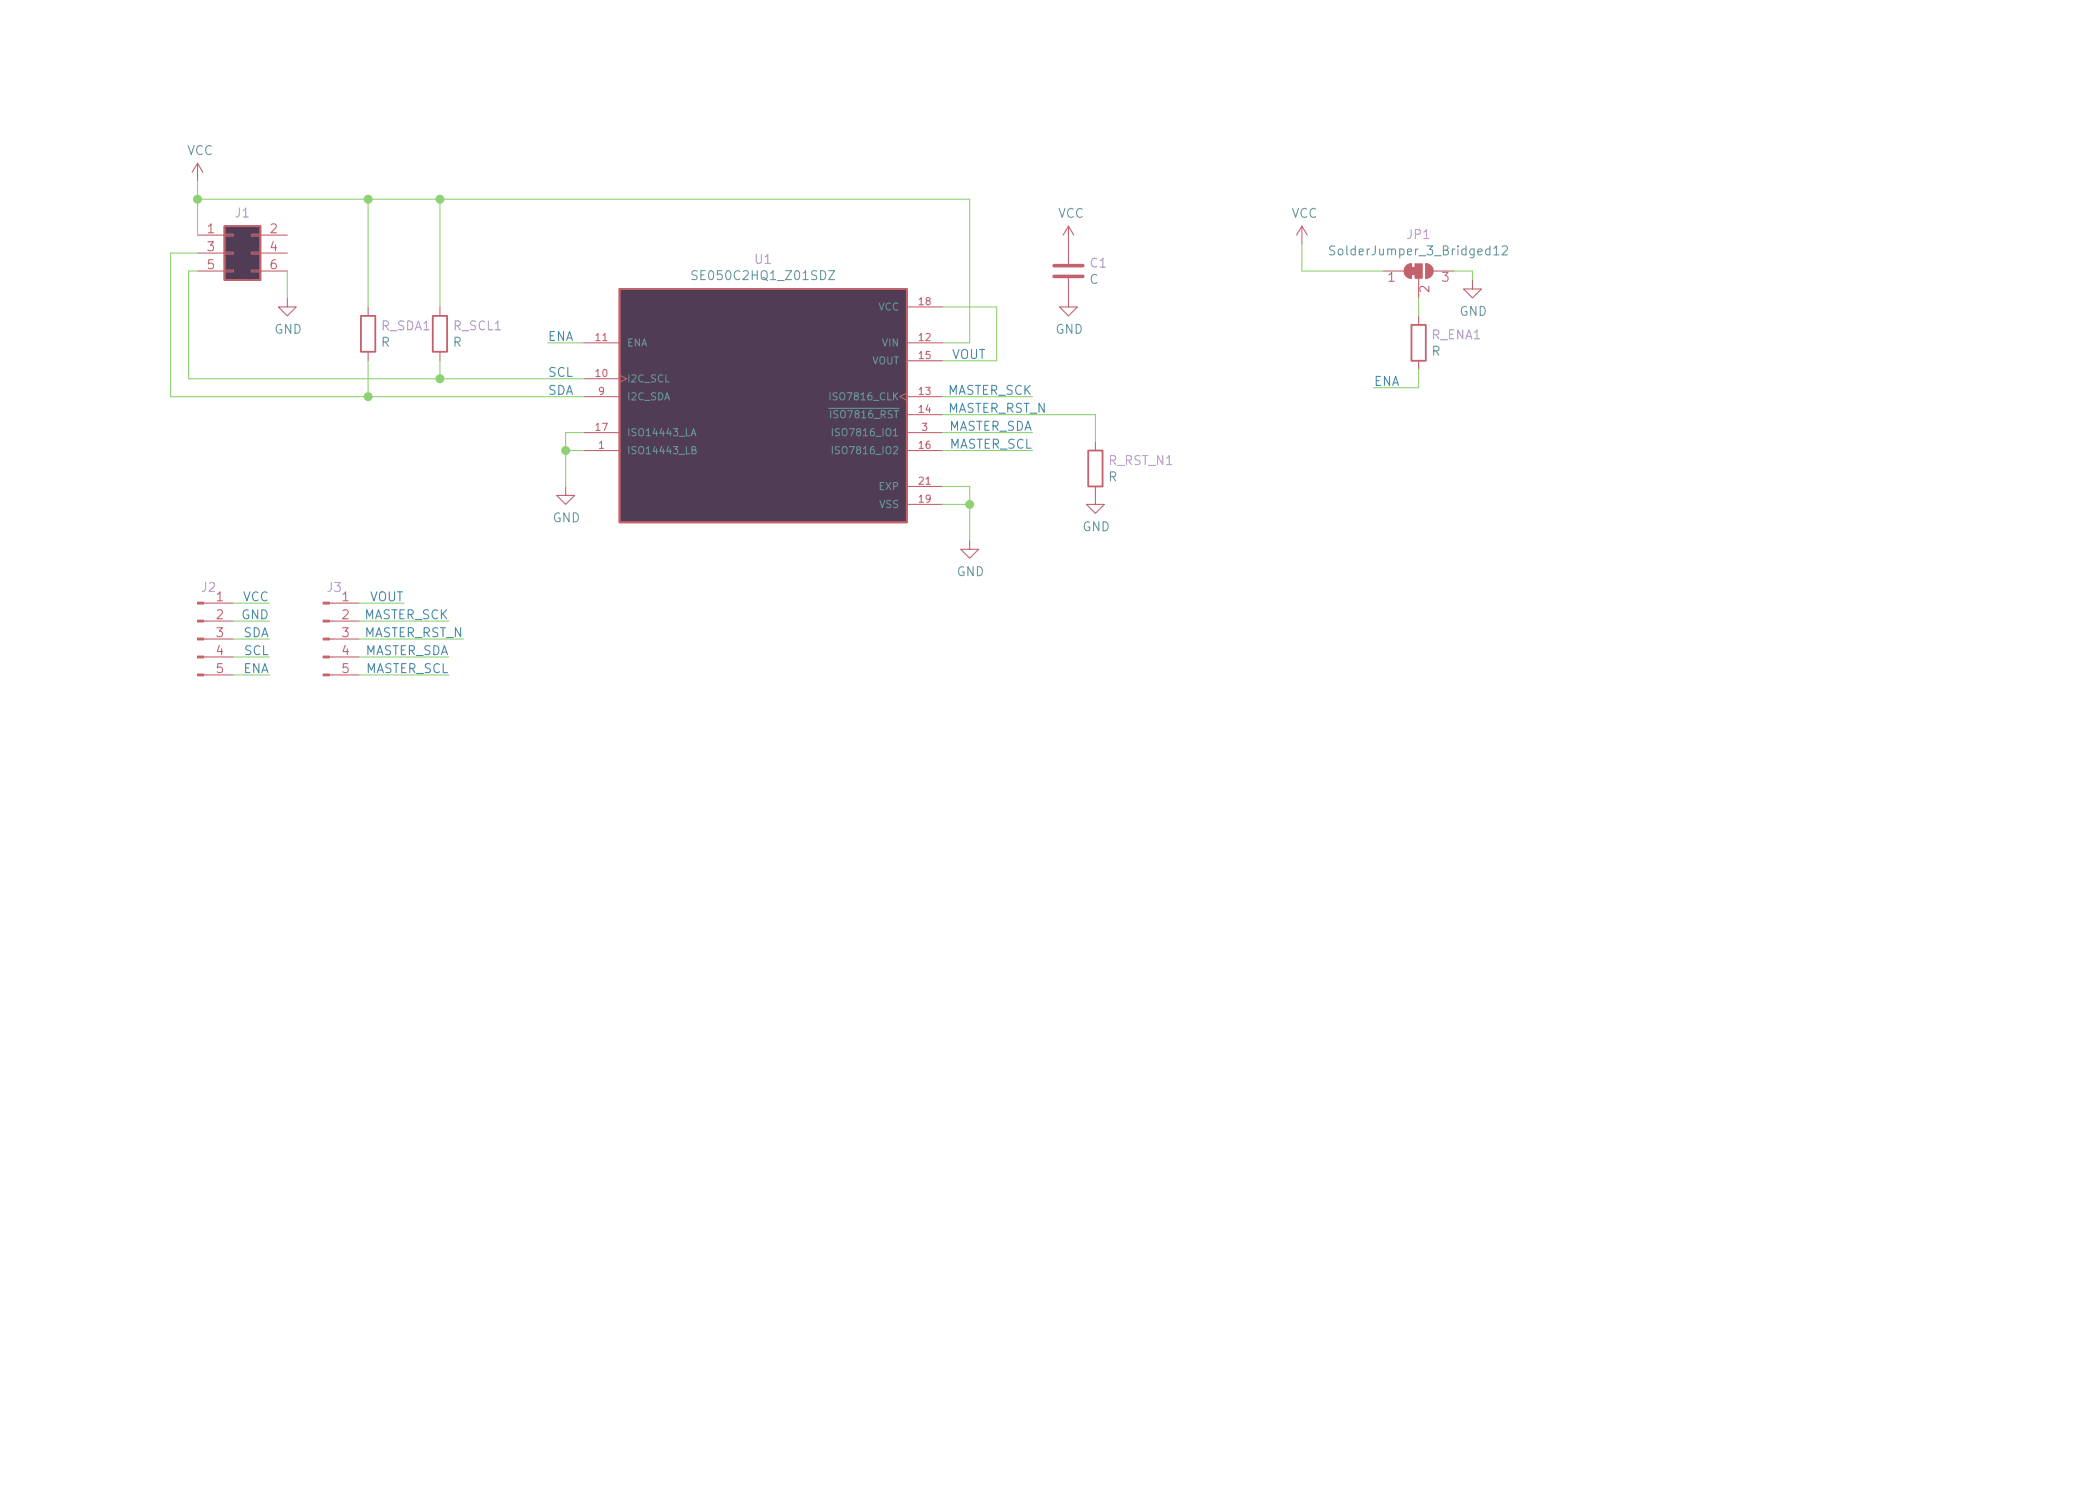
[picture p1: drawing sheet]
EESchema Schematic File Version 4
EELAYER 30 0
EELAYER END
$Descr A4 11693 8268
encoding utf-8
Sheet 1 1
Title ""
Date ""
Rev ""
Comp ""
Comment1 ""
Comment2 ""
Comment3 ""
Comment4 ""
$EndDescr
$Comp
L Connector_Generic:Conn_02x03_Odd_Even J1
U 1 1
P 1300 1400
F 0 "J1" H 1350 1625 50  0000 C CNN
F 1 "Conn_02x03_Odd_Even" H 1350 1626 50  0001 C CNN
F 2 "Connector_PinSocket_2.54mm:PinSocket_2x03_P2.54mm_Vertical" H 1300 1400 50  0001 C CNN
F 3 "~" H 1300 1400 50  0001 C CNN
	1    1300 1400
	1    0    0    -1  
$EndComp
$Comp
L Device:R R_SDA1
U 1 1
P 2050 1850
F 0 "R_SDA1" H 2120 1896 50  0000 L CNN
F 1 "R" H 2120 1805 50  0000 L CNN
F 2 "Resistor_SMD:R_0603_1608Metric" V 1980 1850 50  0001 C CNN
F 3 "~" H 2050 1850 50  0001 C CNN
	1    2050 1850
	1    0    0    -1  
$EndComp
$Comp
L Device:R R_SCL1
U 1 1
P 2450 1850
F 0 "R_SCL1" H 2520 1896 50  0000 L CNN
F 1 "R" H 2520 1805 50  0000 L CNN
F 2 "Resistor_SMD:R_0603_1608Metric" V 2380 1850 50  0001 C CNN
F 3 "~" H 2450 1850 50  0001 C CNN
	1    2450 1850
	1    0    0    -1  
$EndComp
Wire Wire Line
	2450 2100 2450 2000
Wire Wire Line
	1100 1000 1100 1100
$Comp
L power:GND #PWR0101
U 1 1
P 1600 1650
F 0 "#PWR0101" H 1600 1400 50  0001 C CNN
F 1 "GND" H 1605 1477 50  0000 C CNN
F 2 "" H 1600 1650 50  0001 C CNN
F 3 "" H 1600 1650 50  0001 C CNN
	1    1600 1650
	1    0    0    -1  
$EndComp
$Comp
L power:VCC #PWR0102
U 1 1
P 1100 1000
F 0 "#PWR0102" H 1100 850 50  0001 C CNN
F 1 "VCC" H 1115 1173 50  0000 C CNN
F 2 "" H 1100 1000 50  0001 C CNN
F 3 "" H 1100 1000 50  0001 C CNN
	1    1100 1000
	1    0    0    -1  
$EndComp
Connection ~ 1100 1100
Wire Wire Line
	1100 1100 1100 1300
Wire Wire Line
	1100 1400 950  1400
Wire Wire Line
	950  1400 950  2200
Wire Wire Line
	1050 1500 1050 2100
Wire Wire Line
	1100 1500 1050 1500
Wire Wire Line
	1050 2100 2450 2100
$Comp
L power:GND #PWR0103
U 1 1
P 5400 3000
F 0 "#PWR0103" H 5400 2750 50  0001 C CNN
F 1 "GND" H 5405 2827 50  0000 C CNN
F 2 "" H 5400 3000 50  0001 C CNN
F 3 "" H 5400 3000 50  0001 C CNN
	1    5400 3000
	1    0    0    -1  
$EndComp
Wire Wire Line
	1600 1500 1600 1650
$Comp
L Device:C C1
U 1 1
P 5950 1500
F 0 "C1" H 6065 1546 50  0000 L CNN
F 1 "C" H 6065 1455 50  0000 L CNN
F 2 "Resistor_SMD:R_0603_1608Metric" H 5988 1350 50  0001 C CNN
F 3 "~" H 5950 1500 50  0001 C CNN
	1    5950 1500
	1    0    0    -1  
$EndComp
Connection ~ 2450 2100
$Comp
L Device:R R_ENA1
U 1 1
P 7900 1900
F 0 "R_ENA1" H 7970 1946 50  0000 L CNN
F 1 "R" H 7970 1855 50  0000 L CNN
F 2 "Resistor_SMD:R_0603_1608Metric" V 7830 1900 50  0001 C CNN
F 3 "~" H 7900 1900 50  0001 C CNN
	1    7900 1900
	1    0    0    -1  
$EndComp
Wire Wire Line
	2450 1100 2450 1700
Connection ~ 2450 1100
Wire Wire Line
	2450 2100 3250 2100
Text Label 3050 2100 0    50   ~ 0
SCL
Text Label 3050 2200 0    50   ~ 0
SDA
Wire Wire Line
	5250 1700 5550 1700
Wire Wire Line
	5400 1900 5250 1900
Wire Wire Line
	5250 2800 5400 2800
Wire Wire Line
	5400 2800 5400 3000
$Comp
L power:GND #PWR0104
U 1 1
P 5950 1650
F 0 "#PWR0104" H 5950 1400 50  0001 C CNN
F 1 "GND" H 5955 1477 50  0000 C CNN
F 2 "" H 5950 1650 50  0001 C CNN
F 3 "" H 5950 1650 50  0001 C CNN
	1    5950 1650
	1    0    0    -1  
$EndComp
Wire Wire Line
	5250 2700 5400 2700
Connection ~ 5400 2800
$Comp
L power:GND #PWR0105
U 1 1
P 3150 2700
F 0 "#PWR0105" H 3150 2450 50  0001 C CNN
F 1 "GND" H 3155 2527 50  0000 C CNN
F 2 "" H 3150 2700 50  0001 C CNN
F 3 "" H 3150 2700 50  0001 C CNN
	1    3150 2700
	1    0    0    -1  
$EndComp
Wire Wire Line
	3250 2400 3150 2400
Wire Wire Line
	3150 2400 3150 2500
Wire Wire Line
	3250 2500 3150 2500
Connection ~ 3150 2500
Wire Wire Line
	3150 2500 3150 2700
Wire Wire Line
	5400 2700 5400 2800
Wire Wire Line
	5400 1100 5400 1900
$Comp
L SE050C2HQ1_Z01SDZ:SE050C2HQ1_Z01SDZ U1
U 1 1
P 4250 2200
F 0 "U1" H 4250 2967 50  0000 C CNN
F 1 "SE050C2HQ1_Z01SDZ" H 4250 2876 50  0000 C CNN
F 2 "SnapEDA Library:QFN40P300X300X33-21N" H 4250 2200 50  0001 L BNN
F 3 "" H 4250 2200 50  0001 L BNN
F 4 "" H 4250 2200 50  0001 L BNN "IPC"
F 5 "1.9" H 4250 2200 50  0001 L BNN "E2_NOM"
F 6 "5.0" H 4250 2200 50  0001 L BNN "PIN_COUNT_D"
F 7 "" H 4250 2200 50  0001 L BNN "DMAX"
F 8 "0.25" H 4250 2200 50  0001 L BNN "L_MIN"
F 9 "0.3" H 4250 2200 50  0001 L BNN "L_NOM"
F 10 "" H 4250 2200 50  0001 L BNN "EMIN"
F 11 "" H 4250 2200 50  0001 L BNN "DMIN"
F 12 "" H 4250 2200 50  0001 L BNN "BALL_COLUMNS"
F 13 "3.0" H 4250 2200 50  0001 L BNN "E_MIN"
F 14 "3.0" H 4250 2200 50  0001 L BNN "D_NOM"
F 15 "3.0" H 4250 2200 50  0001 L BNN "E_NOM"
F 16 "" H 4250 2200 50  0001 L BNN "VACANCIES"
F 17 "5.0" H 4250 2200 50  0001 L BNN "PIN_COUNT_E"
F 18 "3.0" H 4250 2200 50  0001 L BNN "E_MAX"
F 19 "0.4" H 4250 2200 50  0001 L BNN "ENOM"
F 20 "" H 4250 2200 50  0001 L BNN "THERMAL_PAD"
F 21 "0.15" H 4250 2200 50  0001 L BNN "B_MIN"
F 22 "" H 4250 2200 50  0001 L BNN "BODY_DIAMETER"
F 23 "0.2" H 4250 2200 50  0001 L BNN "B_NOM"
F 24 "0.25" H 4250 2200 50  0001 L BNN "B_MAX"
F 25 "NXP Semiconductor" H 4250 2200 50  0001 L BNN "MANUFACTURER"
F 26 "" H 4250 2200 50  0001 L BNN "DNOM"
F 27 "" H 4250 2200 50  0001 L BNN "BALL_ROWS"
F 28 "IPC 7351B" H 4250 2200 50  0001 L BNN "STANDARD"
F 29 "" H 4250 2200 50  0001 L BNN "PIN_COLUMNS"
F 30 "0.33" H 4250 2200 50  0001 L BNN "A_MAX"
F 31 "" H 4250 2200 50  0001 L BNN "JEDEC"
F 32 "" H 4250 2200 50  0001 L BNN "EMAX"
F 33 "1.9" H 4250 2200 50  0001 L BNN "D2_NOM"
F 34 "" H 4250 2200 50  0001 L BNN "PINS"
F 35 "1.3" H 4250 2200 50  0001 L BNN "PARTREV"
F 36 "3.0" H 4250 2200 50  0001 L BNN "D_MAX"
F 37 "0.35" H 4250 2200 50  0001 L BNN "L_MAX"
F 38 "" H 4250 2200 50  0001 L BNN "PACKAGE_TYPE"
F 39 "3.0" H 4250 2200 50  0001 L BNN "D_MIN"
F 40 "" H 4250 2200 50  0001 L BNN "SNAPEDA_PACKAGE_ID"
	1    4250 2200
	1    0    0    -1  
$EndComp
$Comp
L power:GND #PWR0106
U 1 1
P 6100 2750
F 0 "#PWR0106" H 6100 2500 50  0001 C CNN
F 1 "GND" H 6105 2577 50  0000 C CNN
F 2 "" H 6100 2750 50  0001 C CNN
F 3 "" H 6100 2750 50  0001 C CNN
	1    6100 2750
	1    0    0    -1  
$EndComp
$Comp
L Device:R R_RST_N1
U 1 1
P 6100 2600
F 0 "R_RST_N1" H 6170 2646 50  0000 L CNN
F 1 "R" H 6170 2555 50  0000 L CNN
F 2 "Resistor_SMD:R_0603_1608Metric" V 6030 2600 50  0001 C CNN
F 3 "~" H 6100 2600 50  0001 C CNN
	1    6100 2600
	1    0    0    -1  
$EndComp
Wire Wire Line
	6100 2450 6100 2300
$Comp
L power:VCC #PWR0107
U 1 1
P 5950 1350
F 0 "#PWR0107" H 5950 1200 50  0001 C CNN
F 1 "VCC" H 5965 1523 50  0000 C CNN
F 2 "" H 5950 1350 50  0001 C CNN
F 3 "" H 5950 1350 50  0001 C CNN
	1    5950 1350
	1    0    0    -1  
$EndComp
Wire Wire Line
	1100 1100 2050 1100
Wire Wire Line
	950  2200 2050 2200
Wire Wire Line
	2050 2200 2050 2000
Connection ~ 2050 2200
Wire Wire Line
	2050 2200 3250 2200
Wire Wire Line
	2050 1700 2050 1100
Connection ~ 2050 1100
Wire Wire Line
	2050 1100 2450 1100
$Comp
L Connector:Conn_01x05_Male J2
U 1 1
P 1100 3550
F 0 "J2" H 1208 3839 50  0000 R CNN
F 1 "Conn_01x05_Male" H 1208 3840 50  0001 C CNN
F 2 "Connector_PinHeader_2.54mm:PinHeader_1x05_P2.54mm_Vertical" H 1100 3550 50  0001 C CNN
F 3 "~" H 1100 3550 50  0001 C CNN
	1    1100 3550
	1    0    0    -1  
$EndComp
$Comp
L Connector:Conn_01x05_Male J3
U 1 1
P 1800 3550
F 0 "J3" H 1908 3839 50  0000 R CNN
F 1 "Conn_01x05_Male" H 1908 3840 50  0001 C CNN
F 2 "Connector_PinHeader_2.54mm:PinHeader_1x05_P2.54mm_Vertical" H 1800 3550 50  0001 C CNN
F 3 "~" H 1800 3550 50  0001 C CNN
	1    1800 3550
	1    0    0    -1  
$EndComp
Text Label 1500 3650 2    50   ~ 0
SCL
Wire Wire Line
	1300 3550 1500 3550
Text Label 1500 3550 2    50   ~ 0
SDA
Wire Wire Line
	1300 3650 1500 3650
Text Label 1500 3750 2    50   ~ 0
ENA
Wire Wire Line
	1300 3750 1500 3750
Wire Wire Line
	5250 2300 6100 2300
Text Label 5750 2200 2    50   ~ 0
MASTER_SCK
Text Label 5830 2300 2    50   ~ 0
MASTER_RST_N
Wire Wire Line
	5250 2200 5750 2200
Text Label 5750 2400 2    50   ~ 0
MASTER_SDA
Wire Wire Line
	5250 2400 5750 2400
Wire Wire Line
	5250 2500 5750 2500
Text Label 5750 2500 2    50   ~ 0
MASTER_SCL
Wire Wire Line
	5550 1700 5550 2000
Text Label 5300 2000 0    50   ~ 0
VOUT
Wire Wire Line
	5250 2000 5550 2000
Text Label 2500 3450 2    50   ~ 0
MASTER_SCK
Text Label 2580 3550 2    50   ~ 0
MASTER_RST_N
Wire Wire Line
	2000 3450 2500 3450
Text Label 2500 3650 2    50   ~ 0
MASTER_SDA
Wire Wire Line
	2000 3650 2500 3650
Wire Wire Line
	2000 3750 2500 3750
Text Label 2500 3750 2    50   ~ 0
MASTER_SCL
Wire Wire Line
	2000 3550 2580 3550
Text Label 2250 3350 2    50   ~ 0
VOUT
Wire Wire Line
	1300 3450 1500 3450
Wire Wire Line
	1300 3350 1500 3350
Text Label 1500 3350 2    50   ~ 0
VCC
Text Label 1500 3450 2    50   ~ 0
GND
Wire Wire Line
	2000 3350 2250 3350
$Comp
L power:GND #PWR0108
U 1 1
P 8200 1550
F 0 "#PWR0108" H 8200 1300 50  0001 C CNN
F 1 "GND" H 8205 1377 50  0000 C CNN
F 2 "" H 8200 1550 50  0001 C CNN
F 3 "" H 8200 1550 50  0001 C CNN
	1    8200 1550
	1    0    0    -1  
$EndComp
Wire Wire Line
	2450 1100 5400 1100
Text Label 3050 1900 0    50   ~ 0
ENA
Wire Wire Line
	3250 1900 3050 1900
$Comp
L power:VCC #PWR0109
U 1 1
P 7250 1350
F 0 "#PWR0109" H 7250 1200 50  0001 C CNN
F 1 "VCC" H 7265 1523 50  0000 C CNN
F 2 "" H 7250 1350 50  0001 C CNN
F 3 "" H 7250 1350 50  0001 C CNN
	1    7250 1350
	1    0    0    -1  
$EndComp
Text Label 7650 2150 0    50   ~ 0
ENA
Wire Wire Line
	7650 2150 7900 2150
Wire Wire Line
	7900 2150 7900 2050
Wire Wire Line
	7250 1350 7250 1500
Wire Wire Line
	7250 1500 7700 1500
$Comp
L Jumper:SolderJumper_3_Bridged12 JP1
U 1 1
P 7900 1500
F 0 "JP1" H 7900 1705 50  0000 C CNN
F 1 "SolderJumper_3_Bridged12" H 7900 1614 50  0000 C CNN
F 2 "Jumper:SolderJumper-3_P1.3mm_Bridged12_RoundedPad1.0x1.5mm" H 7900 1500 50  0001 C CNN
F 3 "~" H 7900 1500 50  0001 C CNN
	1    7900 1500
	1    0    0    -1  
$EndComp
Wire Wire Line
	7900 1650 7900 1750
Wire Wire Line
	8100 1500 8200 1500
Wire Wire Line
	8200 1500 8200 1550
$EndSCHEMATC
